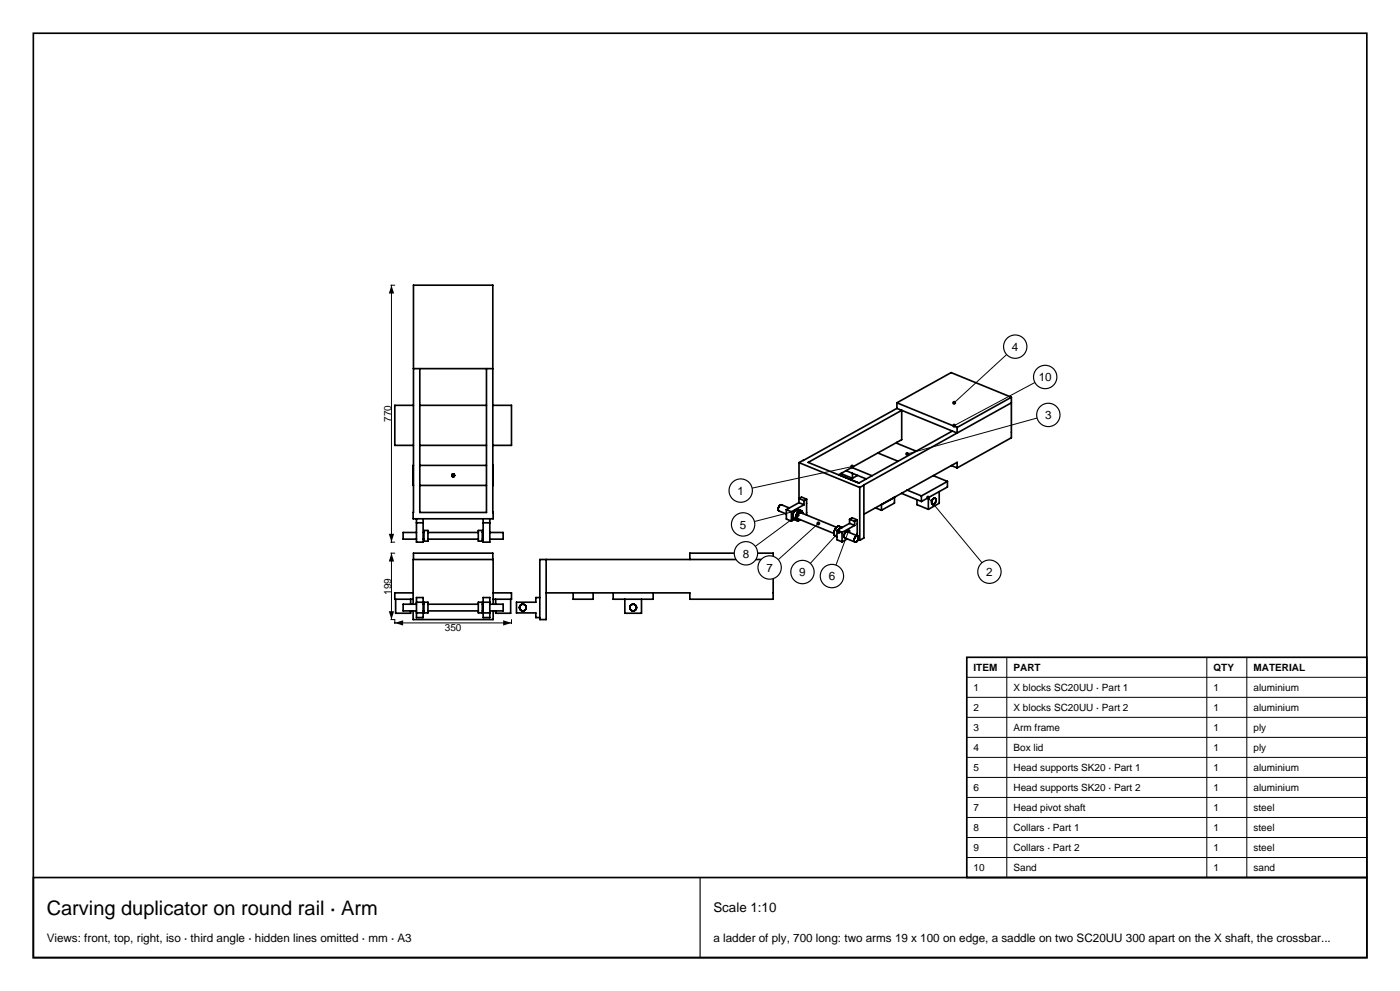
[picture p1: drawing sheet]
<svg xmlns="http://www.w3.org/2000/svg" width="420mm" height="297mm" viewBox="0 0 420 297" stroke-linecap="round" stroke-linejoin="round" font-family="sans-serif">
<g fill="none" stroke="#000" stroke-width=".5">
<path d="M10 10h400.1v277h-400.1zM124 85.5h23.8l.1 70h-24zM124 110.5h23.8M125.9 110.5v43.1h20v-43.1M303.4 119.1v12.1l-16.3 9M303.4 119.1l-18.1-7.4-16.2 9M303.4 119.1l-16.3 9M124 121.5h-5.6v12h5.6M124 139.5v6M125.9 133.5h20M125.9 121.5h20M125.9 139.5h20"/>
<path d="M147.8 121.5h5.6v12h-5.6M147.8 139.5v6M239.7 138.6v12M239.7 138.6l18.2 7.5M263.4 135.8l6 2.4M269.1 122.4l-29.4 16.2M269.1 132.6v.3l5.8 2.3M269.1 120.7v1.7M269.1 122.4l18 7.4v-1.7M269.1 120.7l18 7.4M285.4 139.5l1.7 .7M285.7 129.2l-28.1 15.6"/>
<path d="M303.4 120.7l-44.2 24.7M124.9 155.5v7h2v-7M124.9 159.6h-4v2h4M124.9 156.7h2M125.9 145.5h20M126.9 159.6h.3M127.2 159h1.2v3.2h-1.2zM128.4 159.6h15.1M135.5 142.5h.1M135.5 142.4v.1M135.5 142.4h.1M135.5 142.5l.1 .1"/>
<path d="M135.6 142.6h.1M135.6 142.3l-.1 .1M135.6 142.7h.1M135.6 142.3h.1M135.6 142.7l.1 .1M135.7 142.2l-.1 .1M135.7 142.8h.1M135.7 142.2h.1M135.7 142.8l.1 .1M135.8 142.1h-.1M135.8 142.1h.1M135.8 142.9h.1"/>
<path d="M135.9 142.1h-.1M135.9 142.9h.1M135.9 142.1h.1M136 142.1h.1M136 142.9h-.1M136 142.9h.1M136.1 142.1h.1M136.1 142.9h-.1M136.1 142.1l.1 .1M136.2 142.8l-.1 .1M136.2 142.2h.1M136.2 142.8h.1"/>
<path d="M136.2 142.2l.1 .1M136.2 142.7v.1M136.3 142.7h-.1M136.3 142.3h.1M136.3 142.7h.1M136.3 142.6v.1M136.3 142.3v.1M136.3 142.4h.1M136.3 142.6h.1M136.3 142.5v.1M136.3 142.4v.1M136.3 142.5h.1"/>
<path d="M143.5 159h1.2v3.2h-1.2zM144.7 159.6h.2M144.9 155.5v7h2v-7M144.9 156.7h2M146.9 159.6h4v2h-4M233.5 153h.1M233.6 153v.1M233.6 153.1h.1M233.7 153.1v.1M233.7 153.2l2.2 .8M234 151.4l-.5 .8v.8M234.1 151.3l-.1 .1"/>
<path d="M234.3 151.3h-.2M234.3 151.3h.1M234.4 151.3h.1M234.5 151.3l2.3 .9M235.9 152.7v2.9l1.5 .6M235.9 152.7l1.5 .7M237.4 153.4v2.8M238.3 155.7l-.9 .5M239.6 153.8l-.5 .9 .2 .7 10.9 4.5M239.6 153.7v.1M239.7 150.6l-3.8 2.1M239.7 150.6l1.5 .7"/>
<path d="M239.8 153.6l-.2 .1M239.9 153.6h-.1M240 153.6h-.1M240 153.6h.1M240 155.7l-.8 .3M240.1 153.6l10.8 4.4M240.4 153.1l-1-.4a1.86 1.86 0 0 0-1.1 2.9l.9 .4M240.4 153.1l.4 .8M240.4 153.1a1.83 1.83 0 0 0-1.2 2.9M241.2 150v1.3M241.2 151.3l-3.8 2.1M242 149.6v4.8"/>
<path d="M242 149.6l-1.5-.6-.8 .4 1.5 .6M242 149.6l-.8 .4M251 158l-.5 .7a1.5 1.5 0 0 0 .1 2l.5 .2M251 158l.7-.3 1 .4-.6 .1-.5 .5M251.1 159v2.8l1.5 .6M251.1 159l1.5 .6M252.3 141.9l3.4 1.4M252.6 159.6v2.8M253.8 141.1l6.1 2.4M254.1 159.3h.1M254.1 159.3l-.8 .7v1M254.1 159.3l3.2 1.3"/>
<path d="M254.9 155.6l1.5 .6M254.9 155.6l.7-.4 1.6 .6M254.9 156.9l1.5 .6M254.9 155.6v1.3M254.9 156.9l-3.8 2.1M255.5 140.1l6.1 2.5M255.5 140.1l15-8.3v-8.8l-28 15.6 15.2 6.2M255.5 140.1l-3.9 2.2M255.7 141.8v1.5M256.4 156.2v1.3M256.4 157.5l-3.8 2.1M257.2 155.8v4.8"/>
<path d="M257.2 155.8l-.8 .4M257.3 142.5l-1.6 .8M257.9 146.1v15.8M259.2 145.4v15.8l-1.3 .7M259.2 145.4l-1.3 .7M262.6 152.2l1.8 .7M264.4 151.2l-5.2 2.9M264.4 151.2v.1M264.4 151.3v1.6M268.3 149.1h.1M268.3 149.1v1.7l-3.9 2.1M268.3 149.1l-3.9 2.2"/>
<path d="M270.4 147.9l6 2.4M272.2 146.9l4.2 1.7M272.2 146.9l-7.8 4.3M275.1 149.8v1.5l3.4 1.3M276.4 148.6v1.7M278.5 149.1v3.5M279.6 151v.1M279.6 151.1l.2 .1M279.8 151.2h.1M280 142.5l4.2 1.8M280 142.5l-7.8 4.4M280.1 149.4l-.5 .8v.8"/>
<path d="M280.1 149.4h.1M280.3 149.3l-.2 .1M280.4 149.3h.1M280.4 149.3h-.1M280.5 149.3h.1M280.5 149.3l.3 .4-.1 .7-.4 .6-.4 .2M281.8 147.3v3.5l-3.3 1.8M284.2 144.3v1.7l-7.8 4.3M284.2 144.3l-7.8 4.3M287.1 140.2v-1.6l-7.1 3.9M118.7 179.6v4.2h4.5v-.7M123.2 179.6v1.5"/>
<path d="M123.9 177.7h-5.5v1.9h5.5M124 167.7v-1.9h23.8v1.9M124.9 179.1h2v6h-2zM126.9 161.6h.3M128.4 161.6h15.1M144.7 161.6h.2M144.9 179.1h2v6h-2zM147.9 177.7h5.5v1.9h-5.5M148.7 179.6v1.5M153.2 179.6v4.2h-4.5v-.7M161.9 179.1h-1.2v1.4h-5.8v3.2h5.8v1.4h1.2M163.8 167.7v18h-1.9v-18h70.1"/>
<path d="M171.9 177.7v1.9h6v-1.9M183.9 177.7v1.9h12v-1.9M187.4 179.6v4.2h5v-4.2M207 167.7v-1.9h25v13.8h-25v-1.9h-43.2M253.3 161h.1M253.3 161v.1M253.3 161.1h.1M253.3 161.1l.1 .1M253.4 161.2h.1M253.4 161.2l3.1 1.3M254.2 161.5l-1.6 .9M256.3 162.3h.1"/>
<path d="M256.3 162.3l.2 .1M256.5 162.4v.1M256.5 162.5h.1M256.6 162.5h.1M256.8 162.5h-.2M256.8 162.4v.1M257 160.6l-.6 .7-.1 1M257.1 160.6h-.1M257.2 162.2l-.4 .2M257.2 160.6h.1M257.2 160.6h-.1M257.2 162.1v.1"/>
<path d="M257.3 160.6h.1M257.3 160.6l.1 .1M257.4 160.7h.1M257.4 160.7l.1 .1M257.4 161.7l.5 .2M257.5 160.8v.1M257.5 160.9l-.3 1.2M123.9 183.1v2.6h24v-2.6M123.9 181.1v-13.4h24v13.4M124.9 183.7h2M124.9 180.5h2M124.9 181.1h-4v2h4"/>
<path d="M126.9 183.1h.3M126.9 181.1h.3M127.2 180.5h1.2v3.2h-1.2zM128.4 183.1h15.1M128.4 181.1h15.1M143.5 180.5h1.2v3.2h-1.2zM144.7 183.1h.2M144.7 181.1h.2M144.9 183.7h2M144.9 180.5h2M146.9 181.1h4v2h-4"/>
<circle cx="156.8" cy="182.1" r="1"/>
<circle cx="189.9" cy="182.1" r="1"/>
</g>
<path d="M117.2 85.5h1.2M117.4 85.5v77M255.6 139.8l-30 6.5M117.2 165.8h1.2M117.2 162.5h1.2M117.4 165.8v19.9M117.2 185.7h1.2v1.2M118.4 186.7h35M153.4 185.7v1.2" fill="none" stroke="#000" stroke-width=".3"/>
<g fill="#000">
<path d="M117.4 85.5l.8 2.5h-1.6zM117.4 165.8l.8 2.5h-1.6zM116.6 160h1.6l-.8 2.5zM116.6 183.2h1.6l-.8 2.5zM118.4 186.7l2.5-.8v1.6zM150.9 185.9l2.5 .8-2.5 .8z"/>
<circle cx="255.6" cy="139.8" r=".6"/>
</g>
<circle cx="222.2" cy="147" r="3.5" fill="#fff" stroke="#000" stroke-width=".35"/>
<path d="M239.4 153l-13.1 3.3" fill="none" stroke="#000" stroke-width=".3"/>
<circle cx="239.4" cy="153" r=".6" fill="#000"/>
<circle cx="222.9" cy="157.2" r="3.5" fill="#fff" stroke="#000" stroke-width=".35"/>
<path d="M239.3 154.3l-12.7 9.4" fill="none" stroke="#000" stroke-width=".3"/>
<circle cx="239.3" cy="154.3" r=".6" fill="#000"/>
<circle cx="223.8" cy="165.8" r="3.5" fill="#fff" stroke="#000" stroke-width=".35"/>
<path d="M245.5 156.9l-12 10.8" fill="none" stroke="#000" stroke-width=".3"/>
<circle cx="245.5" cy="156.9" r=".6" fill="#000"/>
<circle cx="230.9" cy="170.1" r="3.5" fill="#fff" stroke="#000" stroke-width=".35"/>
<path d="M251.7 159.4l-8.6 9.4" fill="none" stroke="#000" stroke-width=".3"/>
<circle cx="251.7" cy="159.4" r=".6" fill="#000"/>
<circle cx="240.7" cy="171.4" r="3.5" fill="#fff" stroke="#000" stroke-width=".35"/>
<path d="M254.6 159.2l-3.8 10.2" fill="none" stroke="#000" stroke-width=".3"/>
<circle cx="254.6" cy="159.2" r=".6" fill="#000"/>
<circle cx="249.6" cy="172.6" r="3.5" fill="#fff" stroke="#000" stroke-width=".35"/>
<path d="M278.4 149.1l16.2 19.5" fill="none" stroke="#000" stroke-width=".3"/>
<circle cx="278.4" cy="149.1" r=".6" fill="#000"/>
<circle cx="296.8" cy="171.3" r="3.5" fill="#fff" stroke="#000" stroke-width=".35"/>
<path d="M311.1 125.3l-38.9 10.7" fill="none" stroke="#000" stroke-width=".3"/>
<circle cx="272.2" cy="136" r=".6" fill="#000"/>
<circle cx="314.5" cy="124.3" r="3.5" fill="#fff" stroke="#000" stroke-width=".35"/>
<path d="M310.5 114.6l-24.3 13" fill="none" stroke="#000" stroke-width=".3"/>
<circle cx="286.2" cy="127.6" r=".6" fill="#000"/>
<circle cx="313.6" cy="113" r="3.5" fill="#fff" stroke="#000" stroke-width=".35"/>
<path d="M302 106.3l-15.8 14.4" fill="none" stroke="#000" stroke-width=".3"/>
<circle cx="286.2" cy="120.7" r=".6" fill="#000"/>
<circle cx="304.6" cy="103.9" r="3.5" fill="#fff" stroke="#000" stroke-width=".35"/>
<path d="M290 197h120.1v66h-120.1z" fill="#fff" stroke="#000" stroke-width=".5"/>
<g fill="none" stroke="#000" stroke-width=".3">
<path d="M302 197v66M362 197v66M374 197v66M290 203h120.1M290 209h120.1M290 215h120.1M290 221h120.1M290 227h120.1M290 233h120.1M290 239h120.1M290 245h120.1M290 251h120.1"/>
<path d="M290 257h120.1"/>
</g>
<path d="M10 263h400.1v24h-400.1z" fill="none" stroke="#000" stroke-width=".5"/>
<path d="M210 263v24" fill="none" stroke="#000" stroke-width=".35"/>
<text font-size="6" x="14" y="274.2">Carving duplicator on round rail · Arm</text>
<text font-size="4" x="214" y="273.4">Scale 1:10</text>
<g font-size="3.5">
<text x="303.6" y="105.1">4</text>
<text x="311.6" y="114.2">10</text>
<text x="313.5" y="125.6">3</text>
<text x="221.2" y="148.3">1</text>
<text x="222" y="158.4">5</text>
<text x="222.8" y="167.1">8</text>
<text x="229.9" y="171.3">7</text>
<text x="239.8" y="172.7">9</text>
<text x="248.6" y="173.9">6</text>
<text x="295.9" y="172.6">2</text>
<text x="14" y="282.3">Views: front, top, right, iso · third angle · hidden lines omitted · mm · A3</text>
<text x="214" y="282.3">a ladder of ply, 700 long: two arms 19 x 100 on edge, a saddle on two SC20UU 300 apart on the X shaft, the crossbar...</text>
</g>
<g font-size="3">
<text x="117.3" y="126.5" transform="rotate(-90 117.3 126.5)">770</text>
<text x="117.3" y="178.2" transform="rotate(-90 117.3 178.2)">199</text>
<text x="133.4" y="189">350</text>
<text x="292" y="201.1">ITEM</text>
<text x="304" y="201.1">PART</text>
<text x="364" y="201.1">QTY</text>
<text x="376" y="201.1">MATERIAL</text>
<text x="292" y="207.1">1</text>
<text x="304" y="207.1">X blocks SC20UU · Part 1</text>
<text x="364" y="207.1">1</text>
<text x="376" y="207.1">aluminium</text>
<text x="292" y="213.1">2</text>
<text x="304" y="213.1">X blocks SC20UU · Part 2</text>
<text x="364" y="213.1">1</text>
<text x="376" y="213.1">aluminium</text>
<text x="292" y="219.1">3</text>
<text x="304" y="219.1">Arm frame</text>
<text x="364" y="219.1">1</text>
<text x="376" y="219.1">ply</text>
<text x="292" y="225.1">4</text>
<text x="304" y="225.1">Box lid</text>
<text x="364" y="225.1">1</text>
<text x="376" y="225.1">ply</text>
<text x="292" y="231.1">5</text>
<text x="304" y="231.1">Head supports SK20 · Part 1</text>
<text x="364" y="231.1">1</text>
<text x="376" y="231.1">aluminium</text>
<text x="292" y="237.1">6</text>
<text x="304" y="237.1">Head supports SK20 · Part 2</text>
<text x="364" y="237.1">1</text>
<text x="376" y="237.1">aluminium</text>
<text x="292" y="243.1">7</text>
<text x="304" y="243.1">Head pivot shaft</text>
<text x="364" y="243.1">1</text>
<text x="376" y="243.1">steel</text>
<text x="292" y="249.1">8</text>
<text x="304" y="249.1">Collars · Part 1</text>
<text x="364" y="249.1">1</text>
<text x="376" y="249.1">steel</text>
<text x="292" y="255.1">9</text>
<text x="304" y="255.1">Collars · Part 2</text>
<text x="364" y="255.1">1</text>
<text x="376" y="255.1">steel</text>
<text x="292" y="261.1">10</text>
<text x="304" y="261.1">Sand</text>
<text x="364" y="261.1">1</text>
<text x="376" y="261.1">sand</text>
</g>
</svg>
